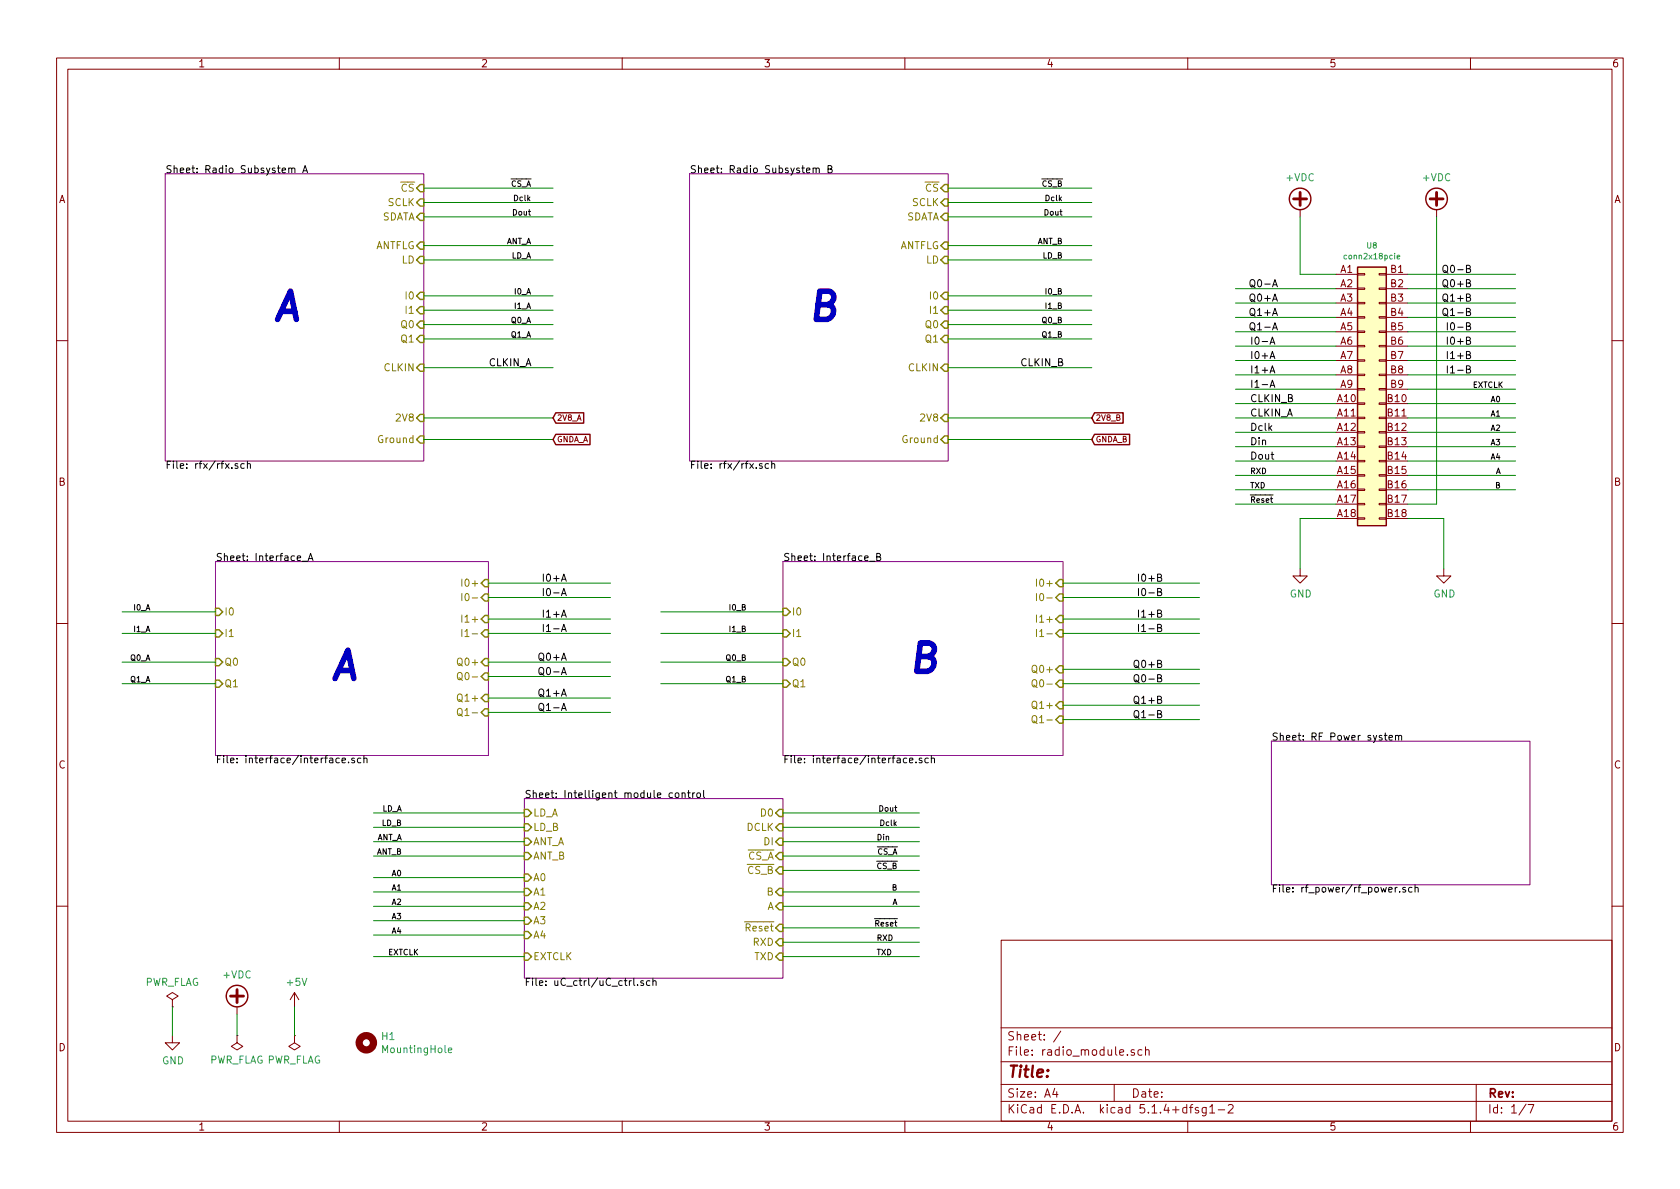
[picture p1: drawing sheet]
EESchema Schematic File Version 4
LIBS:radio_module-cache
EELAYER 30 0
EELAYER END
$Descr A4 11693 8268
encoding utf-8
Sheet 1 7
Title ""
Date ""
Rev ""
Comp ""
Comment1 ""
Comment2 ""
Comment3 ""
Comment4 ""
$EndDescr
$Sheet
S 1150 1200 1800 2000
U 5DB387EA
F0 "Radio Subsystem A" 50
F1 "rfx/rfx.sch" 50
F2 "~CS" I R 2950 1300 50 
F3 "SCLK" I R 2950 1400 50 
F4 "SDATA" I R 2950 1500 50 
F5 "ANTFLG" I R 2950 1700 50 
F6 "I0" I R 2950 2050 50 
F7 "I1" I R 2950 2150 50 
F8 "LD" I R 2950 1800 50 
F9 "Q0" I R 2950 2250 50 
F10 "Q1" I R 2950 2350 50 
F11 "CLKIN" I R 2950 2550 50 
F12 "Ground" I R 2950 3050 50 
F13 "2V8" I R 2950 2900 50 
$EndSheet
$Sheet
S 8850 5150 1800 1000
U 5DB38808
F0 "RF Power system" 50
F1 "rf_power/rf_power.sch" 50
$EndSheet
$Sheet
S 3650 5550 1800 1250
U 5DB3883C
F0 "Intelligent module control" 50
F1 "uC_ctrl/uC_ctrl.sch" 50
F2 "D0" I R 5450 5650 50 
F3 "DCLK" I R 5450 5750 50 
F4 "A0" I L 3650 6100 50 
F5 "A1" I L 3650 6200 50 
F6 "A2" I L 3650 6300 50 
F7 "A3" I L 3650 6400 50 
F8 "A4" I L 3650 6500 50 
F9 "LD_A" I L 3650 5650 50 
F10 "LD_B" I L 3650 5750 50 
F11 "ANT_A" I L 3650 5850 50 
F12 "ANT_B" I L 3650 5950 50 
F13 "~CS_A" I R 5450 5950 50 
F14 "~CS_B" I R 5450 6050 50 
F15 "B" I R 5450 6200 50 
F16 "A" I R 5450 6300 50 
F17 "~Reset" I R 5450 6450 50 
F18 "DI" I R 5450 5850 50 
F19 "RXD" I R 5450 6550 50 
F20 "TXD" I R 5450 6650 50 
F21 "EXTCLK" I L 3650 6650 50 
$EndSheet
$Sheet
S 4800 1200 1800 2000
U 5DB3893A
F0 "Radio Subsystem B" 50
F1 "rfx/rfx.sch" 50
F2 "~CS" I R 6600 1300 50 
F3 "SCLK" I R 6600 1400 50 
F4 "SDATA" I R 6600 1500 50 
F5 "ANTFLG" I R 6600 1700 50 
F6 "I0" I R 6600 2050 50 
F7 "I1" I R 6600 2150 50 
F8 "LD" I R 6600 1800 50 
F9 "Q0" I R 6600 2250 50 
F10 "Q1" I R 6600 2350 50 
F11 "CLKIN" I R 6600 2550 50 
F12 "Ground" I R 6600 3050 50 
F13 "2V8" I R 6600 2900 50 
$EndSheet
$Comp
L power:GND #PWR02
U 1 1
P 9050 3950
F 0 "#PWR02" H 9050 3700 50  0001 C CNN
F 1 "GND" H 9055 3777 50  0000 C CNN
F 2 "" H 9050 3950 50  0001 C CNN
F 3 "" H 9050 3950 50  0001 C CNN
	1    9050 3950
	1    0    0    -1  
$EndComp
$Comp
L power:GND #PWR04
U 1 1
P 10050 3950
F 0 "#PWR04" H 10050 3700 50  0001 C CNN
F 1 "GND" H 10055 3777 50  0000 C CNN
F 2 "" H 10050 3950 50  0001 C CNN
F 3 "" H 10050 3950 50  0001 C CNN
	1    10050 3950
	1    0    0    -1  
$EndComp
Wire Wire Line
	9300 1900 9050 1900
Wire Wire Line
	9050 1900 9050 1500
Wire Wire Line
	9300 3600 9050 3600
Wire Wire Line
	9050 3600 9050 3950
Wire Wire Line
	9800 3600 10050 3600
Wire Wire Line
	10050 3600 10050 3950
$Comp
L power:+VDC #PWR01
U 1 1
P 9050 1500
F 0 "#PWR01" H 9050 1400 50  0001 C CNN
F 1 "+VDC" H 9050 1775 50  0000 C CNN
F 2 "" H 9050 1500 50  0001 C CNN
F 3 "" H 9050 1500 50  0001 C CNN
	1    9050 1500
	1    0    0    -1  
$EndComp
$Comp
L power:+VDC #PWR03
U 1 1
P 10000 1500
F 0 "#PWR03" H 10000 1400 50  0001 C CNN
F 1 "+VDC" H 10000 1775 50  0000 C CNN
F 2 "" H 10000 1500 50  0001 C CNN
F 3 "" H 10000 1500 50  0001 C CNN
	1    10000 1500
	1    0    0    -1  
$EndComp
Text Notes 2150 2250 2    197  Italic 39
A
Text Notes 5900 2250 2    197  Italic 39
B
Wire Wire Line
	3650 5650 2600 5650
Wire Wire Line
	3650 5750 2600 5750
Wire Wire Line
	3650 5850 2600 5850
Wire Wire Line
	3650 5950 2600 5950
Wire Wire Line
	3650 6100 2600 6100
Wire Wire Line
	3650 6200 2600 6200
Wire Wire Line
	3650 6300 2600 6300
Wire Wire Line
	3650 6400 2600 6400
Wire Wire Line
	3650 6500 2600 6500
Text Label 2800 5650 2    39   ~ 0
LD_A
Text Label 2800 5750 2    39   ~ 0
LD_B
Text Label 2800 5850 2    39   ~ 0
ANT_A
Text Label 2800 5950 2    39   ~ 0
ANT_B
Text Label 2800 6100 2    39   ~ 0
A0
Text Label 2800 6200 2    39   ~ 0
A1
Text Label 2800 6300 2    39   ~ 0
A2
Text Label 2800 6400 2    39   ~ 0
A3
Text Label 2800 6500 2    39   ~ 0
A4
Wire Wire Line
	5450 5650 6400 5650
Wire Wire Line
	5450 5750 6400 5750
Wire Wire Line
	5450 5950 6400 5950
Wire Wire Line
	5450 6050 6400 6050
Wire Wire Line
	5450 6200 6400 6200
Wire Wire Line
	5450 6300 6400 6300
Text Label 6250 5650 2    39   ~ 0
Dout
Text Label 6250 5750 2    39   ~ 0
Dclk
Text Label 6250 5950 2    39   ~ 0
~CS_A
Text Label 6250 6050 2    39   ~ 0
~CS_B
Text Label 6250 6200 2    39   ~ 0
B
Text Label 6250 6300 2    39   ~ 0
A
Wire Wire Line
	2950 1300 3850 1300
Wire Wire Line
	2950 1400 3850 1400
Wire Wire Line
	2950 1500 3850 1500
Wire Wire Line
	2950 1700 3850 1700
Wire Wire Line
	2950 1800 3850 1800
Wire Wire Line
	2950 2050 3850 2050
Wire Wire Line
	2950 2150 3850 2150
Wire Wire Line
	2950 2250 3850 2250
Wire Wire Line
	2950 2350 3850 2350
Wire Wire Line
	6600 1300 7600 1300
Wire Wire Line
	6600 1400 7600 1400
Wire Wire Line
	6600 1500 7600 1500
Wire Wire Line
	6600 1700 7600 1700
Wire Wire Line
	6600 1800 7600 1800
Wire Wire Line
	6600 2050 7600 2050
Wire Wire Line
	6600 2150 7600 2150
Wire Wire Line
	6600 2250 7600 2250
Wire Wire Line
	6600 2350 7600 2350
Text Label 3700 1300 2    39   ~ 0
~CS_A
Text Label 3700 1700 2    39   ~ 0
ANT_A
Text Label 3700 1800 2    39   ~ 0
LD_A
Text Label 3700 2050 2    39   ~ 0
I0_A
Text Label 3700 2150 2    39   ~ 0
I1_A
Text Label 3700 2250 2    39   ~ 0
Q0_A
Text Label 3700 2350 2    39   ~ 0
Q1_A
Text Label 3700 1500 2    39   ~ 0
Dout
Text Label 3700 1400 2    39   ~ 0
Dclk
Text Label 7400 1400 2    39   ~ 0
Dclk
Text Label 7400 1500 2    39   ~ 0
Dout
Text Label 7400 1300 2    39   ~ 0
~CS_B
Text Label 7400 1700 2    39   ~ 0
ANT_B
Text Label 7400 1800 2    39   ~ 0
LD_B
Text Label 7400 2050 2    39   ~ 0
I0_B
Text Label 7400 2150 2    39   ~ 0
I1_B
Text Label 7400 2250 2    39   ~ 0
Q0_B
Text Label 7400 2350 2    39   ~ 0
Q1_B
Wire Wire Line
	1500 4250 850  4250
Wire Wire Line
	1500 4400 850  4400
Wire Wire Line
	1500 4600 850  4600
Wire Wire Line
	1500 4750 850  4750
Wire Wire Line
	9800 3100 10550 3100
Wire Wire Line
	9800 3200 10550 3200
Wire Wire Line
	9800 3400 10550 3400
Wire Wire Line
	10550 3300 9800 3300
Text Label 1050 4250 2    39   ~ 0
I0_A
Text Label 1050 4400 2    39   ~ 0
I1_A
Text Label 1050 4600 2    39   ~ 0
Q0_A
Text Label 1050 4750 2    39   ~ 0
Q1_A
Text Label 10450 3300 2    39   ~ 0
A
Text Label 10450 3400 2    39   ~ 0
B
Text Label 10450 3100 2    39   ~ 0
A3
Text Label 10450 3200 2    39   ~ 0
A4
Wire Wire Line
	5450 6450 6400 6450
Text Label 6250 6450 2    39   ~ 0
~Reset
Wire Wire Line
	2950 2550 3850 2550
Wire Wire Line
	6600 2550 7600 2550
Wire Wire Line
	9300 2800 8600 2800
$Comp
L power:PWR_FLAG #FLG?
U 1 1
P 1200 7000
AR Path="/5DB38808/5DF11DC0" Ref="#FLG?"  Part="1" 
AR Path="/5DF11DC0" Ref="#FLG0101"  Part="1" 
F 0 "#FLG0101" H 1200 7075 50  0001 C CNN
F 1 "PWR_FLAG" H 1200 7173 50  0000 C CNN
F 2 "" H 1200 7000 50  0001 C CNN
F 3 "~" H 1200 7000 50  0001 C CNN
	1    1200 7000
	1    0    0    -1  
$EndComp
$Comp
L power:GND #PWR?
U 1 1
P 1200 7200
AR Path="/5DB38808/5DF11DC6" Ref="#PWR?"  Part="1" 
AR Path="/5DF11DC6" Ref="#PWR0101"  Part="1" 
F 0 "#PWR0101" H 1200 6950 50  0001 C CNN
F 1 "GND" H 1205 7027 50  0000 C CNN
F 2 "" H 1200 7200 50  0001 C CNN
F 3 "" H 1200 7200 50  0001 C CNN
	1    1200 7200
	1    0    0    -1  
$EndComp
$Comp
L power:PWR_FLAG #FLG?
U 1 1
P 1650 7200
AR Path="/5DB38808/5DF11DCC" Ref="#FLG?"  Part="1" 
AR Path="/5DF11DCC" Ref="#FLG0102"  Part="1" 
F 0 "#FLG0102" H 1650 7275 50  0001 C CNN
F 1 "PWR_FLAG" H 1650 7373 50  0000 C CNN
F 2 "" H 1650 7200 50  0001 C CNN
F 3 "~" H 1650 7200 50  0001 C CNN
	1    1650 7200
	-1   0    0    1   
$EndComp
$Comp
L power:+VDC #PWR?
U 1 1
P 1650 7050
AR Path="/5DB38808/5DF11DD2" Ref="#PWR?"  Part="1" 
AR Path="/5DF11DD2" Ref="#PWR0102"  Part="1" 
F 0 "#PWR0102" H 1650 6950 50  0001 C CNN
F 1 "+VDC" H 1650 7325 50  0000 C CNN
F 2 "" H 1650 7050 50  0001 C CNN
F 3 "" H 1650 7050 50  0001 C CNN
	1    1650 7050
	1    0    0    -1  
$EndComp
$Comp
L power:+5V #PWR?
U 1 1
P 2050 7000
AR Path="/5DB38808/5DF11DD8" Ref="#PWR?"  Part="1" 
AR Path="/5DF11DD8" Ref="#PWR0103"  Part="1" 
F 0 "#PWR0103" H 2050 6850 50  0001 C CNN
F 1 "+5V" H 2065 7173 50  0000 C CNN
F 2 "" H 2050 7000 50  0001 C CNN
F 3 "" H 2050 7000 50  0001 C CNN
	1    2050 7000
	1    0    0    -1  
$EndComp
$Comp
L power:PWR_FLAG #FLG?
U 1 1
P 2050 7200
AR Path="/5DB38808/5DF11DDE" Ref="#FLG?"  Part="1" 
AR Path="/5DF11DDE" Ref="#FLG0103"  Part="1" 
F 0 "#FLG0103" H 2050 7275 50  0001 C CNN
F 1 "PWR_FLAG" H 2050 7373 50  0000 C CNN
F 2 "" H 2050 7200 50  0001 C CNN
F 3 "~" H 2050 7200 50  0001 C CNN
	1    2050 7200
	-1   0    0    1   
$EndComp
Wire Wire Line
	1200 7200 1200 7000
Wire Wire Line
	1650 7200 1650 7050
Wire Wire Line
	2050 7200 2050 7000
Wire Wire Line
	10000 3500 9800 3500
Wire Wire Line
	10000 1500 10000 3500
Wire Wire Line
	9800 3000 10550 3000
Wire Wire Line
	9800 2900 10550 2900
Wire Wire Line
	9800 2800 10550 2800
Text Label 10450 3000 2    39   ~ 0
A2
Text Label 10450 2900 2    39   ~ 0
A1
Text Label 10450 2800 2    39   ~ 0
A0
Wire Wire Line
	2950 2900 3850 2900
Wire Wire Line
	2950 3050 3850 3050
Text GLabel 3850 2900 2    39   Input ~ 0
2V8_A
Text GLabel 3850 3050 2    39   Input ~ 0
GNDA_A
Wire Wire Line
	6600 2900 7600 2900
Wire Wire Line
	6600 3050 7600 3050
Text GLabel 7600 2900 2    39   Input ~ 0
2V8_B
Text GLabel 7600 3050 2    39   Input ~ 0
GNDA_B
Text Label 5200 4400 2    39   ~ 0
I1_B
Text Label 5200 4250 2    39   ~ 0
I0_B
Text Label 5200 4600 2    39   ~ 0
Q0_B
Text Label 5200 4750 2    39   ~ 0
Q1_B
Wire Wire Line
	4600 4400 5450 4400
Wire Wire Line
	4600 4250 5450 4250
Wire Wire Line
	4600 4600 5450 4600
Wire Wire Line
	4600 4750 5450 4750
$Sheet
S 1500 3900 1900 1350
U 5DB53781
F0 "Interface_A" 50
F1 "interface/interface.sch" 50
F2 "I0" I L 1500 4250 50 
F3 "I1" I L 1500 4400 50 
F4 "Q0" I L 1500 4600 50 
F5 "Q1" I L 1500 4750 50 
F6 "Q0+" I R 3400 4600 50 
F7 "Q0-" I R 3400 4700 50 
F8 "Q1+" I R 3400 4850 50 
F9 "Q1-" I R 3400 4950 50 
F10 "I0+" I R 3400 4050 50 
F11 "I0-" I R 3400 4150 50 
F12 "I1+" I R 3400 4300 50 
F13 "I1-" I R 3400 4400 50 
$EndSheet
$Sheet
S 5450 3900 1950 1350
U 5DB8A5A3
F0 "Interface_B" 50
F1 "interface/interface.sch" 50
F2 "I0" I L 5450 4250 50 
F3 "I1" I L 5450 4400 50 
F4 "Q0" I L 5450 4600 50 
F5 "Q1" I L 5450 4750 50 
F6 "Q0+" I R 7400 4650 50 
F7 "Q0-" I R 7400 4750 50 
F8 "Q1+" I R 7400 4900 50 
F9 "Q1-" I R 7400 5000 50 
F10 "I0+" I R 7400 4050 50 
F11 "I0-" I R 7400 4150 50 
F12 "I1+" I R 7400 4300 50 
F13 "I1-" I R 7400 4400 50 
$EndSheet
Wire Wire Line
	3400 4050 4250 4050
Wire Wire Line
	3400 4150 4250 4150
Wire Wire Line
	3400 4300 4250 4300
Wire Wire Line
	3400 4400 4250 4400
Wire Wire Line
	3400 4600 4250 4600
Wire Wire Line
	3400 4700 4250 4700
Wire Wire Line
	3400 4850 4250 4850
Wire Wire Line
	3400 4950 4250 4950
Wire Wire Line
	7400 4050 8350 4050
Wire Wire Line
	7400 4150 8350 4150
Wire Wire Line
	7400 4300 8350 4300
Wire Wire Line
	7400 4400 8350 4400
Wire Wire Line
	7400 4650 8350 4650
Wire Wire Line
	7400 4750 8350 4750
Wire Wire Line
	7400 4900 8350 4900
Wire Wire Line
	7400 5000 8350 5000
Text Label 8100 4050 2    50   ~ 0
I0+B
Text Label 8100 4150 2    50   ~ 0
I0-B
Text Label 8100 4300 2    50   ~ 0
I1+B
Text Label 8100 4400 2    50   ~ 0
I1-B
Text Label 8100 4650 2    50   ~ 0
Q0+B
Text Label 8100 4750 2    50   ~ 0
Q0-B
Text Label 8100 4900 2    50   ~ 0
Q1+B
Text Label 8100 5000 2    50   ~ 0
Q1-B
Text Label 3950 4050 2    50   ~ 0
I0+A
Text Label 3950 4150 2    50   ~ 0
I0-A
Text Label 3950 4300 2    50   ~ 0
I1+A
Text Label 3950 4400 2    50   ~ 0
I1-A
Text Label 3950 4600 2    50   ~ 0
Q0+A
Text Label 3950 4700 2    50   ~ 0
Q0-A
Text Label 3950 4850 2    50   ~ 0
Q1+A
Text Label 3950 4950 2    50   ~ 0
Q1-A
Wire Wire Line
	9300 2000 8600 2000
Wire Wire Line
	9300 2100 8600 2100
Wire Wire Line
	9300 2200 8600 2200
Text Label 8900 2000 2    50   ~ 0
Q0-A
Text Label 8900 2100 2    50   ~ 0
Q0+A
Text Label 8900 2200 2    50   ~ 0
Q1+A
Text Label 8900 2300 2    50   ~ 0
Q1-A
Wire Wire Line
	9800 1900 10550 1900
Wire Wire Line
	9800 2000 10550 2000
Wire Wire Line
	9800 2100 10550 2100
Wire Wire Line
	9800 2200 10550 2200
Wire Wire Line
	9800 2300 10550 2300
Wire Wire Line
	9800 2400 10550 2400
Wire Wire Line
	9800 2500 10550 2500
Wire Wire Line
	9800 2600 10550 2600
Text Label 10250 1900 2    50   ~ 0
Q0-B
Text Label 10250 2000 2    50   ~ 0
Q0+B
Text Label 10250 2100 2    50   ~ 0
Q1+B
Text Label 10250 2200 2    50   ~ 0
Q1-B
Text Label 10250 2300 2    50   ~ 0
I0-B
Text Label 10250 2400 2    50   ~ 0
I0+B
Text Label 10250 2500 2    50   ~ 0
I1+B
Text Label 10250 2600 2    50   ~ 0
I1-B
$Comp
L pcie:conn2x18pcie U8
U 1 1
P 9550 2650
F 0 "U8" H 9550 3601 39  0000 C CNN
F 1 "conn2x18pcie" H 9550 3526 39  0000 C CNN
F 2 "Connector_PCBEdge:BUS_PCIexpress" H 9550 2650 39  0001 C CNN
F 3 "" H 9550 2650 39  0001 C CNN
	1    9550 2650
	1    0    0    -1  
$EndComp
Wire Wire Line
	9300 2900 8600 2900
Text Label 8700 2900 0    50   ~ 0
CLKIN_A
Text Label 8700 2800 0    50   ~ 0
CLKIN_B
Text Label 7100 2550 0    50   ~ 0
CLKIN_B
Text Label 3400 2550 0    50   ~ 0
CLKIN_A
$Comp
L Mechanical:MountingHole H1
U 1 1
P 2550 7250
F 0 "H1" H 2650 7296 50  0000 L CNN
F 1 "MountingHole" H 2650 7205 50  0000 L CNN
F 2 "MountingHole:MountingHole_3.2mm_M3" H 2550 7250 50  0001 C CNN
F 3 "~" H 2550 7250 50  0001 C CNN
	1    2550 7250
	1    0    0    -1  
$EndComp
Text Notes 2550 4750 2    197  Italic 39
A
Text Notes 6600 4700 2    197  Italic 39
B
Wire Wire Line
	5450 5850 6400 5850
Text Label 6100 5850 0    39   ~ 0
Din
Wire Wire Line
	9300 3100 8600 3100
Wire Wire Line
	9300 3200 8600 3200
Wire Wire Line
	9300 3000 8600 3000
Text Label 8700 3100 0    50   ~ 0
Din
Text Label 8700 3200 0    50   ~ 0
Dout
Text Label 8700 3000 0    50   ~ 0
Dclk
Wire Wire Line
	9300 2300 8600 2300
Wire Wire Line
	9300 2400 8600 2400
Wire Wire Line
	9300 2500 8600 2500
Wire Wire Line
	9300 2600 8600 2600
Wire Wire Line
	9300 2700 8600 2700
Text Label 8700 2400 0    50   ~ 0
I0-A
Text Label 8700 2500 0    50   ~ 0
I0+A
Text Label 8700 2600 0    50   ~ 0
I1+A
Text Label 8700 2700 0    50   ~ 0
I1-A
Wire Wire Line
	5450 6550 6400 6550
Wire Wire Line
	5450 6650 6400 6650
Text Label 6100 6550 0    39   ~ 0
RXD
Text Label 6100 6650 0    39   ~ 0
TXD
Wire Wire Line
	9300 3300 8600 3300
Wire Wire Line
	9300 3400 8600 3400
Text Label 8700 3300 0    39   ~ 0
RXD
Text Label 8700 3400 0    39   ~ 0
TXD
Wire Wire Line
	9300 3500 8600 3500
Text Label 8700 3500 0    39   ~ 0
~Reset
Wire Wire Line
	3650 6650 2600 6650
Text Label 2700 6650 0    39   ~ 0
EXTCLK
Wire Wire Line
	9800 2700 10550 2700
Text Label 10250 2700 0    39   ~ 0
EXTCLK
$EndSCHEMATC
